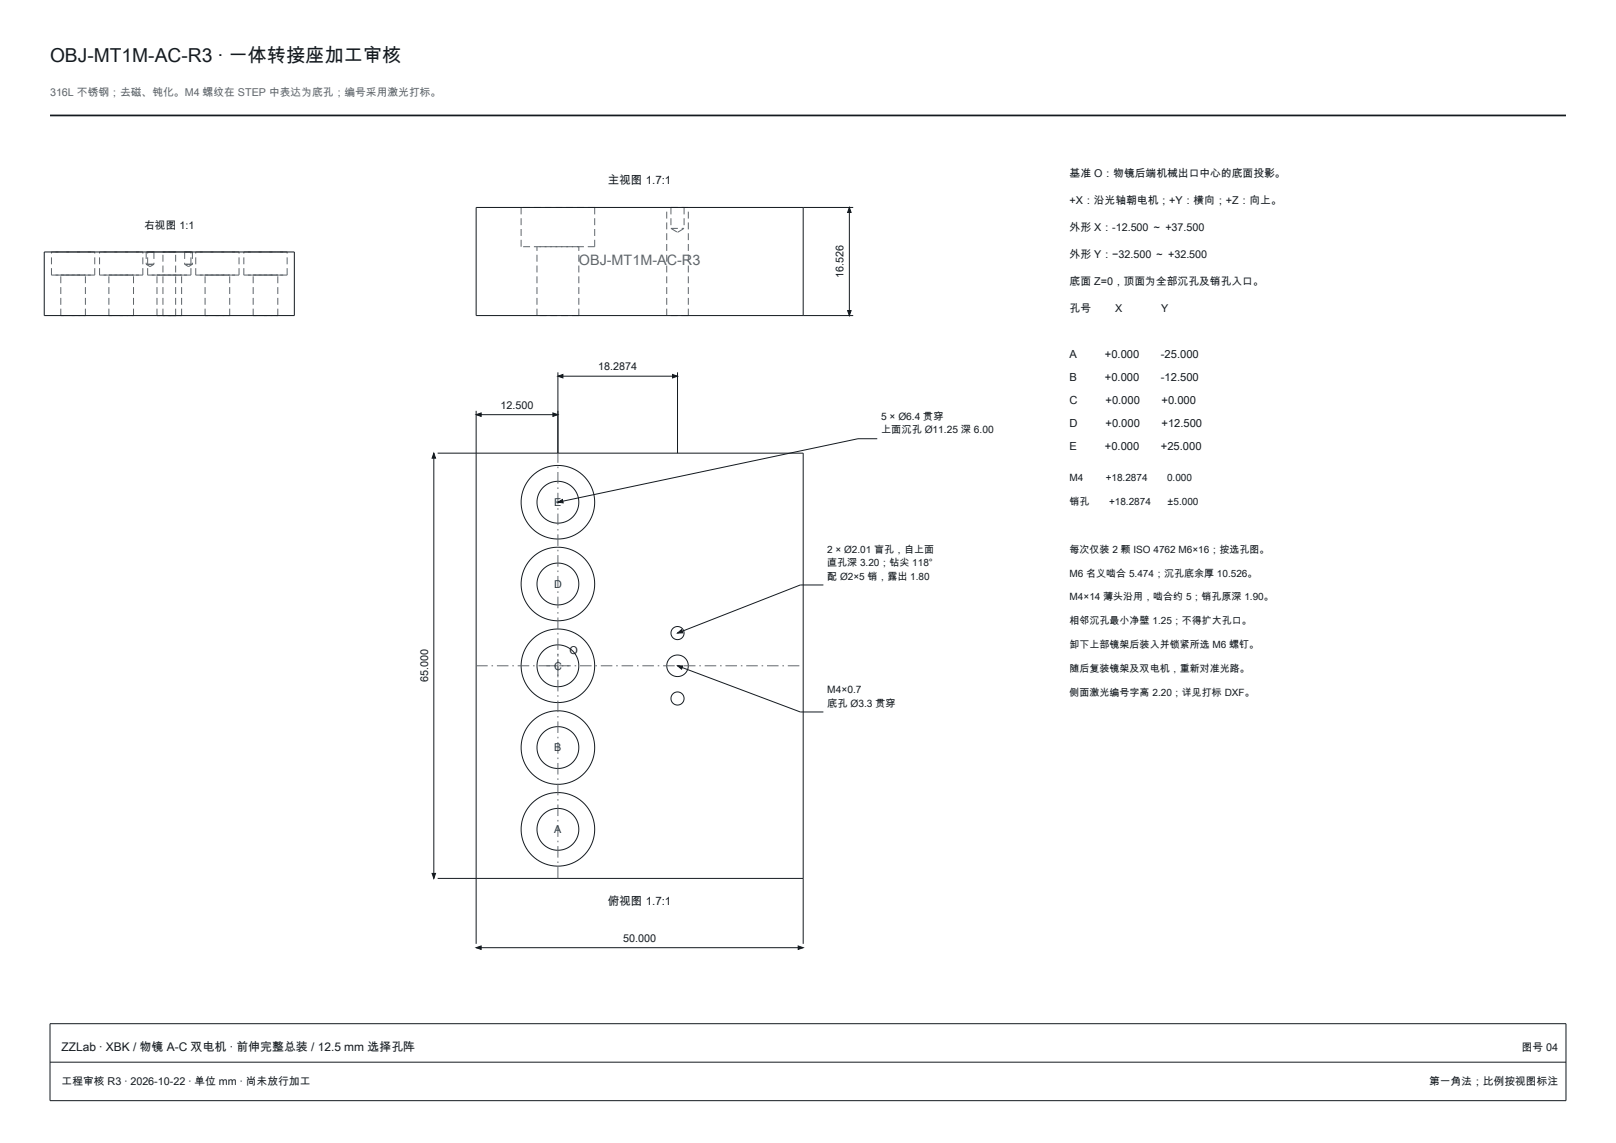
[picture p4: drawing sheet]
<svg xmlns="http://www.w3.org/2000/svg" width="420mm" height="297mm" viewBox="0 0 420 297" stroke-linecap="round" stroke-linejoin="round" font-family="sans-serif">
<path d="M13 30h394" fill="none" stroke="#141a1f" stroke-width=".45"/>
<g fill="none" stroke="#141a1f" stroke-width=".26">
<path d="M208.8 53.9v28.1M220.7 53.9v28.1M221.8 53.9h-98v28.1h98M11.5 65.5h65v16.5h-65zM145 96.7v21.1M145 97.8h31.1M176.1 96.7v21.1M112.7 117.8v110.4M113.7 117.8h95.1v127.5M123.8 106.8v138.5M123.8 107.7h21.2M228 114h-5l-78 16.5"/>
<path d="M214 152h-6l-31.9 12.5M176.1 173l31.9 12h6M113.7 228.2h95.1M123.8 246.2h85M13 266h394v20h-394zM13 276h394"/>
<circle cx="145" cy="130.5" r="5.4"/>
<circle cx="145" cy="130.5" r="9.6"/>
<circle cx="145" cy="151.8" r="9.6"/>
<circle cx="145" cy="151.7" r="5.4"/>
<circle cx="145" cy="173" r="5.4"/>
<circle cx="145" cy="173" r="9.6"/>
<circle cx="176.1" cy="173" r="2.8"/>
<circle cx="176.1" cy="164.5" r="1.71"/>
<circle cx="145" cy="194.2" r="5.4"/>
<circle cx="145" cy="194.3" r="9.6"/>
<circle cx="176.1" cy="181.5" r="1.71"/>
<circle cx="145" cy="215.5" r="9.6"/>
<circle cx="145" cy="215.5" r="5.4"/>
</g>
<g fill="none" stroke="#5c666e" stroke-width=".26" stroke-dasharray="1.8 1" stroke-linecap="butt">
<path d="M154.6 53.9h-19.2M174.4 53.9h3.4M174.4 59.3h3.4M174.4 53.9v5.4M174.4 59.3l1.7 1.1M177.8 53.9v5.4M178.9 53.9h-5.6M13.4 65.5h5.6M13.4 71.5h5.6M13.4 71.5v-6M15.8 71.5h3.2M19 65.5h5.6"/>
<path d="M19 71.5h5.6M19 71.5h3.2M22.2 71.5h-6.4M24.6 65.5h-11.2M24.6 71.5h-11.2M24.6 71.5v-6M25.9 65.5h5.6M25.9 71.5h5.6M25.9 71.5v-6M28.3 71.5h3.2M31.5 65.5h5.6M31.5 71.5h5.6"/>
<path d="M31.5 71.5h3.2M34.7 71.5h-6.4M37.1 65.5h-11.2M37.1 71.5h-11.2M37.1 71.5v-6M38 65.5h1M38 68.7h1M38 65.5v3.2M38.4 65.5h5.6M38.4 71.5h5.6M38.4 71.5v-6M39 65.5h1"/>
<path d="M39 68.7h1M39 69.3l1-.6M39 69.3l-1-.6M40 65.5h-2M40 68.7h-2M40 65.5v3.2M40.8 71.5h3.2M42.3 65.5h1.7M44 65.5h5.6M44 65.5h1.7M44 71.5h5.6M44 71.5h3.2"/>
<path d="M45.7 65.5h-3.4M47.2 71.5h-6.4M48 65.5h1M48 68.7h1M48 65.5v3.2M49 65.5h1M49 68.7h1M49 69.3l1-.6M49 69.3l-1-.6M49.6 65.5h-11.2M49.6 71.5h-11.2M49.6 71.5v-6"/>
<path d="M50 65.5h-2M50 68.7h-2M50 65.5v3.2M50.9 65.5h5.6M50.9 71.5h5.6M50.9 71.5v-6M53.3 71.5h3.2M56.5 65.5h5.6M56.5 71.5h5.6M56.5 71.5h3.2M59.7 71.5h-6.4M62.1 65.5h-11.2"/>
<path d="M62.1 71.5h-11.2M62.1 71.5v-6M63.4 65.5h5.6M63.4 71.5h5.6M63.4 71.5v-6M65.8 71.5h3.2M69 65.5h5.6M69 71.5h5.6M69 71.5h3.2M72.2 71.5h-6.4M74.6 65.5h-11.2M74.6 71.5h-11.2"/>
<path d="M74.6 71.5v-6M135.4 64.1v-10.2M150.4 64.1h-10.8M154.6 64.1v-10.2M154.6 64.1h-19.2M176.1 60.4l1.7-1.1M15.8 82h3.2M15.8 82v-10.5M19 82h3.2M22.2 82h-6.4M22.2 82v-10.5M28.3 82h3.2"/>
<path d="M28.3 82v-10.5M31.5 82h3.2M34.7 82h-6.4M34.7 82v-10.5M40.8 82h3.2M40.8 82v-10.5M42.3 82h1.7M42.3 82v-16.5M44 82h3.2M44 82h1.7M45.7 82h-3.4M45.7 82v-16.5"/>
<path d="M47.2 82h-6.4M47.2 82v-10.5M53.3 82h3.2M53.3 82v-10.5M56.5 82h3.2M59.7 82h-6.4M59.7 82v-10.5M65.8 82h3.2M65.8 82v-10.5M69 82h3.2M72.2 82h-6.4M72.2 82v-10.5"/>
<path d="M139.6 82v-17.9M150.4 82h-10.8M150.4 82v-17.9M173.3 82v-28.1M178.9 82h-5.6M178.9 82v-28.1"/>
</g>
<g fill="#141a1f" stroke="#141a1f" stroke-width=".26">
<path d="M123.8 246.2l1.2-.4v.9z"/>
<path d="M207.4 245.8l1.4 .4-1.4 .5z"/>
<path d="M112.3 227h.9l-.5 1.2z"/>
<path d="M112.7 117.8l.5 1.3h-.9z"/>
<path d="M220.3 80.7h.9l-.5 1.3z"/>
<path d="M220.7 53.9l.5 1.3h-.9z"/>
<path d="M123.8 107.7l1.2-.4v.9z"/>
<path d="M143.7 107.3l1.3 .4-1.3 .5z"/>
<path d="M145 97.8l1.3-.5v.9z"/>
<path d="M174.8 97.3l1.3 .5-1.3 .4z"/>
<path d="M145 130.5l1.2-.7 .2 .9z"/>
<path d="M176.1 173h1.4l-.4 .9z"/>
<path d="M176.1 164.5l1-.9 .4 .8z"/>
</g>
<path d="M123.8 173h85M142 173h6M145 176v-6M145 228.2v-110.4" fill="none" stroke="#5c666e" stroke-width=".26" stroke-dasharray="3 1 .4 1" stroke-linecap="butt"/>
<text font-size="5" fill="#141a1f" x="13" y="16">OBJ-MT1M-AC-R3 · 一体转接座加工审核</text>
<text font-size="3.7" fill="#5c666e" x="150.5" y="69">OBJ-MT1M-AC-R3</text>
<text font-size="3.1" fill="#141a1f" x="16" y="273">ZZLab · XBK / 物镜 A-C 双电机 · 前伸完整总装 / 12.5 mm 选择孔阵</text>
<g font-size="3" fill="#141a1f">
<text x="158" y="47.9">主视图 1.7:1</text>
<text x="158" y="235.2">俯视图 1.7:1</text>
</g>
<g font-size="2.9" fill="#141a1f">
<text x="278" y="93">A</text>
<text x="287.2" y="93">+0.000</text>
<text x="301.7" y="93">-25.000</text>
<text x="278" y="99">B</text>
<text x="287.2" y="99">+0.000</text>
<text x="301.7" y="99">-12.500</text>
<text x="278" y="105">C</text>
<text x="287.3" y="105">+0.000</text>
<text x="301.9" y="105">+0.000</text>
<text x="278" y="111">D</text>
<text x="287.3" y="111">+0.000</text>
<text x="301.9" y="111">+12.500</text>
<text x="278" y="117">E</text>
<text x="287.2" y="117">+0.000</text>
<text x="301.7" y="117">+25.000</text>
</g>
<text font-size="2.8" fill="#5c666e" x="13" y="25">316L 不锈钢；去磁、钝化。M4 螺纹在 STEP 中表达为底孔；编号采用激光打标。</text>
<g font-size="2.8" fill="#141a1f">
<text x="278" y="46">基准 O：物镜后端机械出口中心的底面投影。</text>
<text x="278" y="53">+X：沿光轴朝电机；+Y：横向；+Z：向上。</text>
<text x="37.5" y="59.5">右视图 1:1</text>
<text x="278" y="60">外形 X：-12.500 ～ +37.500</text>
<text x="278" y="67">外形 Y：−32.500 ～ +32.500</text>
<text x="219.3" y="72.2" transform="rotate(-90 219.3 72.2)">16.526</text>
<text x="278" y="74">底面 Z=0，顶面为全部沉孔及销孔入口。</text>
<text x="278" y="81">孔号</text>
<text x="289.8" y="81">X</text>
<text x="301.8" y="81">Y</text>
<text x="155.5" y="96.3">18.2874</text>
<text x="130.1" y="106.2">12.500</text>
<text x="148" y="170">O</text>
<text x="111.2" y="177.3" transform="rotate(-90 111.2 177.3)">65.000</text>
<text x="162" y="244.8">50.000</text>
<text x="395.5" y="273">图号 04</text>
<text x="16" y="282">工程审核 R3 · 2026-10-22 · 单位 mm · 尚未放行加工</text>
<text x="371.4" y="282">第一角法；比例按视图标注</text>
</g>
<g font-size="2.8" fill="#173d4f">
<text x="144.1" y="131.5">E</text>
<text x="144" y="152.8">D</text>
<text x="144" y="174">C</text>
<text x="144.1" y="195.3">B</text>
<text x="144.1" y="216.5">A</text>
</g>
<g font-size="2.6" fill="#141a1f">
<text x="229" y="109.2">5 × Ø6.4 贯穿</text>
<text x="229" y="112.6">上面沉孔 Ø11.25 深 6.00</text>
<text x="278" y="125">M4</text>
<text x="287.4" y="125">+18.2874</text>
<text x="303.3" y="125">0.000</text>
<text x="278" y="131.2">销孔</text>
<text x="288.2" y="131.2">+18.2874</text>
<text x="303.5" y="131.2">±5.000</text>
<text x="215" y="143.8">2 × Ø2.01 盲孔，自上面</text>
<text x="278" y="143.6">每次仅装 2 颗 ISO 4762 M6×16；按选孔图。</text>
<text x="215" y="147.2">直孔深 3.20；钻尖 118°</text>
<text x="278" y="149.8">M6 名义啮合 5.474；沉孔底余厚 10.526。</text>
<text x="215" y="150.6">配 Ø2×5 销，露出 1.80</text>
<text x="278" y="156">M4×14 薄头沿用，啮合约 5；销孔原深 1.90。</text>
<text x="278" y="162.2">相邻沉孔最小净壁 1.25；不得扩大孔口。</text>
<text x="278" y="168.4">卸下上部镜架后装入并锁紧所选 M6 螺钉。</text>
<text x="278" y="174.6">随后复装镜架及双电机，重新对准光路。</text>
<text x="215" y="180.2">M4×0.7</text>
<text x="215" y="183.6">底孔 Ø3.3 贯穿</text>
<text x="278" y="180.8">侧面激光编号字高 2.20；详见打标 DXF。</text>
</g>
</svg>
